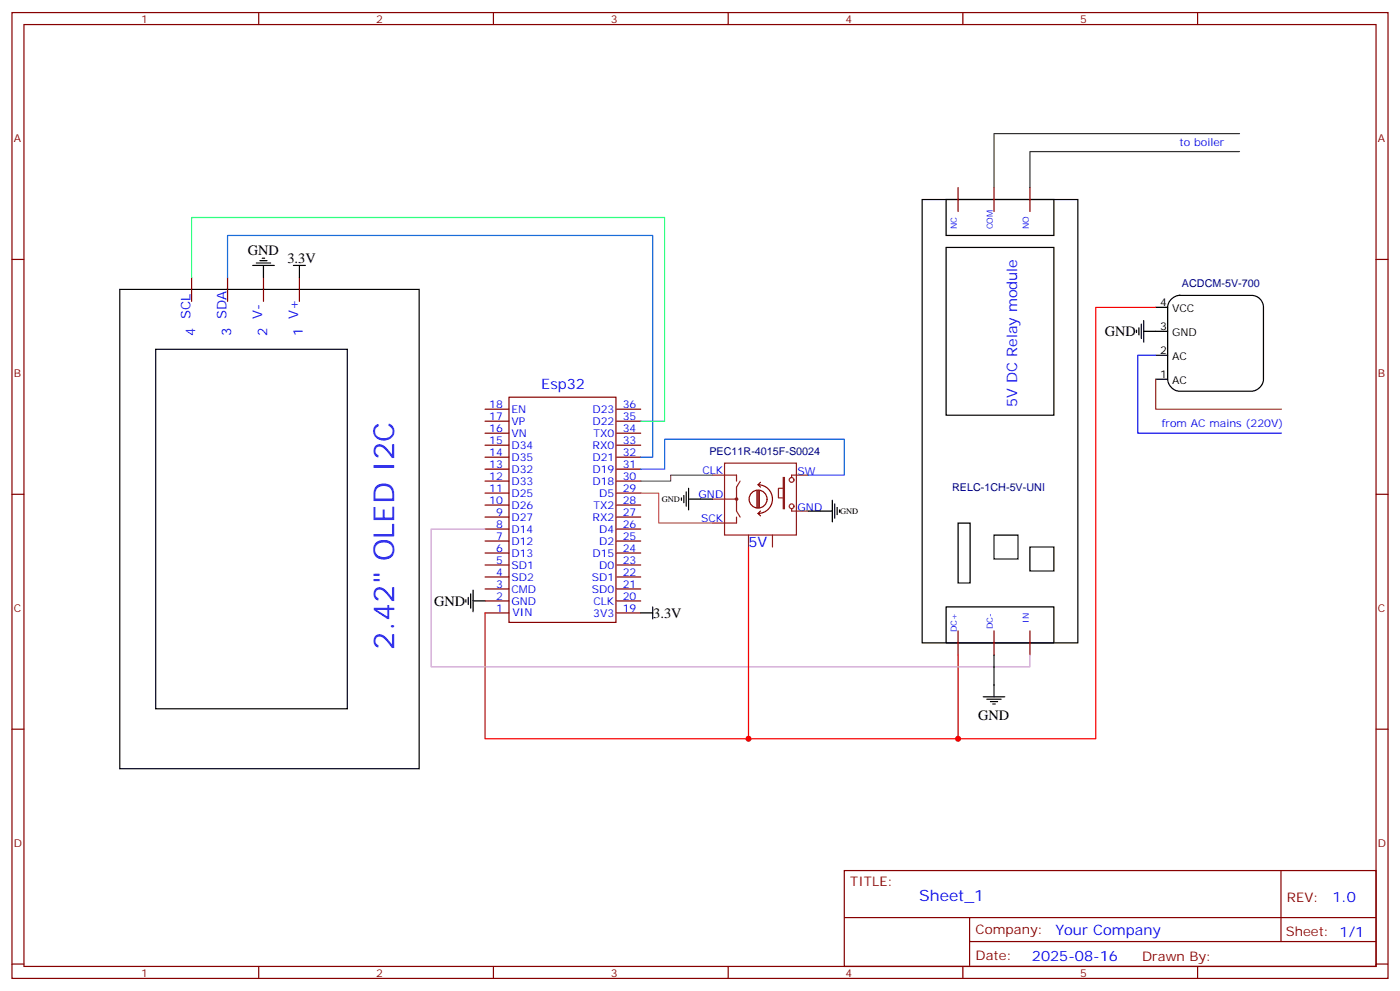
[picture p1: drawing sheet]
<svg xmlns="http://www.w3.org/2000/svg" width="412mm" height="292mm" viewBox="0 0 412 292" stroke-linecap="round" stroke-linejoin="round" font-family="sans-serif">
<g fill="none" stroke="#870000" stroke-width=".35">
<path d="M3.5 3.7h405.4v284.3h-405.4zM7.1 7.2h398.2v277.3h-398.2zM76.2 3.7v3.5M145.3 3.7v3.5M214.5 3.7v3.5M283.6 3.7v3.5M352.8 3.7v3.5M282.2 55.2v7.1M292.8 55.2v7.1M303.4 55.2v7.1M3.5 76.4h3.6M405.3 76.4h3.6"/>
<path d="M56.4 81.7v7M67 81.7v7M77.6 81.7v7M88.2 81.7v7M149.9 116.9h31.5v66.3h-31.5zM142.9 131.1h7M142.9 134.6h7M142.9 138.1h7M142.9 120.5h7M142.9 124h7M142.9 127.5h7M181.7 131.1h7"/>
<path d="M181.7 134.6h7M181.7 138.1h7M181.7 120.5h7M181.7 124h7M181.7 127.5h7M3.5 145.5h3.6M142.9 141.6h7M142.9 145.2h7M142.9 148.7h7M142.9 152.2h7M142.9 155.8h7M142.9 159.3h7"/>
<path d="M181.7 141.6h7M181.7 145.2h7M181.7 148.7h7M181.7 152.2h7M181.7 155.8h7M181.7 159.3h7M405.3 145.5h3.6M142.9 162.8h7M142.9 166.3h7M142.9 169.9h7M142.9 173.4h7M142.9 176.9h7"/>
<path d="M181.7 162.8h7M181.7 166.3h7M181.7 169.9h7M181.7 173.4h7M181.7 176.9h7M142.9 180.4h7M181.7 180.4h7M282.2 185.7v7.1M292.8 185.7v7.1M303.4 185.7v7.1M3.5 214.7h3.6M405.3 214.7h3.6"/>
<path d="M248.7 256.3h156.6v28.2h-156.6zM377.3 256.3v20.9M248.7 270.1h156.5M285.6 277.2h119.6M285.6 270.1v14.2M3.5 283.8h3.6M76.2 284.5v3.5M145.3 284.5v3.5M214.5 284.5v3.5M283.6 284.5v3.5M352.8 284.5v3.5M405.3 283.8h3.6"/>
</g>
<g fill="none" stroke="#8c2424" stroke-width=".35">
<path d="M209.9 139.9h7.1v1.7M213.4 136.3h21.2v21.2h-21.2zM238.1 139.9h-4.9v.7M209.9 146.9h7.1M217 152.2v1.8h-7.1M218 141.6l-1 1.8v7.1l1 1.7M220.5 157.5v3.5M227.5 157.5v3.5M230.7 140.6h.4v9.2h-.4zM230.7 143.8h-1.4v2.8h1.4M233.2 149.8v.7h4.9"/>
<circle cx="217" cy="146.9" r=".35"/>
<circle cx="233.2" cy="141.3" r=".71"/>
<circle cx="233.2" cy="149" r=".71"/>
</g>
<path d="M223 144.5v4.9M223.3 142.7a4.2 4.2 0 0 1 4.2 4.2 4.2 4.2 0 0 1-4.2 4.3M223.3 151.2l.7 .7M223.3 144.5v4.9M223.3 142.7l.7 .7M223.7 144.5v4.9M224 150.5l-.7 .7M224 142l-.7 .7M226 146.9a2.65 2.65 0 0 0-3.8-2.4 2.65 2.65 0 0 0-.6 4.4 2.65 2.65 0 0 0 4.3-1.3l.1-.6" fill="none" stroke="#850000" stroke-width=".35"/>
<g fill="none" stroke="#000" stroke-width=".35">
<path d="M271.6 58.7h45.9v130.6h-45.9zM278.7 58.7h31.7v10.6h-31.7zM74.4 78.1h6.4M75.5 77.4h4.2M76.6 76.7h2.1M77.3 76h.7M77.6 78.1v3.6M86.4 78.1h3.6M88.2 78.1v3.6M278.7 72.8h31.7v49.4h-31.7zM35.3 85.2h88.2v141.1h-88.2zM334.8 97.2v.7"/>
<path d="M335.5 96.5v2.1M336.2 95.4v4.3M336.9 97.5h7.1M336.9 94.4v6.3M340.4 90.5h3.6M345.1 88a3.6 3.6 0 0 1 2.4-1h21.2a3.5 3.5 0 0 1 3.5 3.5v21.2a3.8 3.8 0 0 1-3.5 3.5h-21.2a3.8 3.8 0 0 1-3.5-3.5v-21.2a3.5 3.5 0 0 1 1.1-2.5zM45.9 102.8h56.4v105.9h-56.4zM340.4 104.6h3.6M340.4 111.7h3.6M200.7 146.6v.7M201.4 145.9v2.1M202.1 144.8v4.2"/>
<path d="M202.8 146.9h7.1M202.8 143.8v6.3M238.1 150.5h7.1M245.2 147.3v6.3M245.9 148.3v4.3M246.6 149.4v2.1M247.3 150.1v.7M282.2 154h3.6v17.6h-3.6zM292.8 157.5h7.1v7.1h-7.1zM137.2 176.6v.7M137.9 175.9v2.1M138.6 174.8v4.2"/>
<path d="M139.3 176.9h3.6M139.3 173.7v6.4M192.3 178.7v3.5M278.7 178.7h31.7v10.6h-31.7zM303.4 161h7v7.1h-7zM188.7 180.4h3.6M292.8 192.8v12.3M289.6 205.1h6.4M290.7 205.8h4.2M291.7 206.6h2.2M292.5 207.3h.7"/>
</g>
<path d="M340.4 90.5h-17.6v127h-179.9v-37.1M220.5 161v56.5M282.2 192.8v24.7" fill="none" stroke="#f00" stroke-width=".35"/>
<path d="M209.9 139.9h-12.3v1.7h-8.9" fill="none" stroke="#636" stroke-width=".35"/>
<path d="M188.7 145.2h5.3v8.8h15.9" fill="none" stroke="#c90" stroke-width=".35"/>
<path d="M188.7 138.1h7.1v-8.8h52.9v10.6h-10.6" fill="none" stroke="#06f" stroke-width=".35"/>
<path d="M67 81.7v-12.4h125.3v65.3h-3.6" fill="none" stroke="#06c" stroke-width=".35"/>
<path d="M56.4 81.7v-17.7h139.4v60h-7.1" fill="none" stroke="#0f6" stroke-width=".35"/>
<path d="M142.9 155.8h-15.9v40.5h176.4v-3.5" fill="none" stroke="#c9c" stroke-width=".35"/>
<path d="M340.4 111.7v8.8h37.1" fill="none" stroke="#960" stroke-width=".35"/>
<path d="M340.4 104.6h-5.3v22.9h42.4" fill="none" stroke="#00f" stroke-width=".35"/>
<path d="M365.1 39.3h-72.3v15.9M365.1 44.6h-61.7v10.6" fill="none" stroke="#333" stroke-width=".35"/>
<g fill="#c00">
<circle cx="220.5" cy="217.5" r=".88"/>
<circle cx="282.2" cy="217.5" r=".88"/>
</g>
<text font-size="8.5" fill="#00f" x="116.1" y="191.3" transform="rotate(-90 116.1 191.3)">2.42&quot; OLED I2C</text>
<text font-size="4.6" fill="#00f" x="270.8" y="265.3">Sheet_1</text>
<g font-size="4.2">
<text x="73" y="75">GND</text>
<text x="84.7" y="77.4">3.3V</text>
<text x="325.4" y="99">GND</text>
<text x="127.9" y="178.3">GND</text>
<text x="192.4" y="181.9">3.3V</text>
<text x="288.2" y="211.8">GND</text>
</g>
<g font-size="4.2" fill="#00f">
<text x="159.5" y="114.5">Esp32</text>
<text x="299.6" y="119.8" transform="rotate(-90 299.6 119.8)">5V DC Relay module</text>
<text x="220.5" y="161">5V</text>
<text x="392.5" y="265.6">1.0</text>
<text x="310.9" y="275.1">Your Company</text>
<text x="304" y="282.9">2025-08-16</text>
</g>
<g font-size="3.9" fill="#00f">
<text x="56.1" y="94" transform="rotate(-90 56.1 94)">SCL</text>
<text x="66.7" y="94" transform="rotate(-90 66.7 94)">SDA</text>
<text x="77.3" y="94" transform="rotate(-90 77.3 94)">V-</text>
<text x="87.8" y="94" transform="rotate(-90 87.8 94)">V+</text>
<text x="57.5" y="99" transform="rotate(-90 57.5 99)">4</text>
<text x="68.1" y="99" transform="rotate(-90 68.1 99)">3</text>
<text x="78.7" y="99" transform="rotate(-90 78.7 99)">2</text>
<text x="89.3" y="99" transform="rotate(-90 89.3 99)">1</text>
</g>
<g font-size="3.9" fill="#800">
<text x="250.5" y="260.9">TITLE:</text>
<text x="379.1" y="265.6">REV:</text>
<text x="287.4" y="275.1">Company:</text>
<text x="378.7" y="275.7">Sheet: 1/1</text>
<text x="287.4" y="282.8">Date:</text>
<text x="336.4" y="282.8">Drawn By:</text>
</g>
<g font-size="3.2" fill="#800">
<text x="41.6" y="6.7">1</text>
<text x="110.8" y="6.7">2</text>
<text x="179.9" y="6.7">3</text>
<text x="249.1" y="6.7">4</text>
<text x="318.2" y="6.7">5</text>
<text x="4.1" y="41.8">A</text>
<text x="405.9" y="41.8">A</text>
<text x="4.1" y="110.9">B</text>
<text x="405.9" y="110.9">B</text>
<text x="4.1" y="180.1">C</text>
<text x="405.9" y="180.1">C</text>
<text x="4.1" y="249.2">D</text>
<text x="405.9" y="249.2">D</text>
<text x="41.6" y="287.5">1</text>
<text x="110.8" y="287.5">2</text>
<text x="179.9" y="287.5">3</text>
<text x="249.1" y="287.5">4</text>
<text x="318.2" y="287.5">5</text>
</g>
<g font-size="3.2" fill="#00f">
<text x="347.5" y="42.9">to boiler</text>
<text x="144.1" y="120.1">18</text>
<text x="144.1" y="123.6">17</text>
<text x="150.6" y="121.5">EN</text>
<text x="150.6" y="125.1">VP</text>
<text x="174.5" y="125.1">D22</text>
<text x="174.5" y="121.5">D23</text>
<text x="183.4" y="123.6">35</text>
<text x="183.4" y="120.1">36</text>
<text x="342.2" y="125.8">from AC mains (220V)</text>
<text x="144.1" y="130.7">15</text>
<text x="144.1" y="127.2">16</text>
<text x="150.6" y="128.6">VN</text>
<text x="174.8" y="128.6">TX0</text>
<text x="183.4" y="130.7">33</text>
<text x="183.4" y="127.2">34</text>
<text x="144.1" y="134.2">14</text>
<text x="144.1" y="137.8">13</text>
<text x="150.6" y="132.1">D34</text>
<text x="150.6" y="135.6">D35</text>
<text x="174.5" y="135.6">D21</text>
<text x="174.6" y="132.1">RX0</text>
<text x="183.4" y="137.8">31</text>
<text x="183.4" y="134.2">32</text>
<text x="144.1" y="141.3">12</text>
<text x="150.6" y="139.2">D32</text>
<text x="150.6" y="142.7">D33</text>
<text x="174.5" y="142.7">D18</text>
<text x="174.5" y="139.2">D19</text>
<text x="183.4" y="141.3">30</text>
<text x="206.9" y="139.5">CLK</text>
<text x="234.9" y="139.9">SW</text>
<text x="144.1" y="144.8">11</text>
<text x="144.1" y="148.3">10</text>
<text x="150.6" y="146.2">D25</text>
<text x="150.6" y="149.8">D26</text>
<text x="174.8" y="149.8">TX2</text>
<text x="176.5" y="146.2">D5</text>
<text x="183.4" y="144.8">29</text>
<text x="183.4" y="148.3">28</text>
<text x="205.8" y="146.6">GND</text>
<text x="146.2" y="151.9">9</text>
<text x="146.2" y="155.4">8</text>
<text x="150.6" y="153.3">D27</text>
<text x="174.6" y="153.3">RX2</text>
<text x="183.4" y="151.9">27</text>
<text x="183.4" y="155.4">26</text>
<text x="206.5" y="153.6">SCK</text>
<text x="234.9" y="150.5">GND</text>
<text x="146.2" y="158.9">7</text>
<text x="150.6" y="156.8">D14</text>
<text x="150.6" y="160.3">D12</text>
<text x="176.5" y="156.8">D4</text>
<text x="176.5" y="160.3">D2</text>
<text x="183.4" y="158.9">25</text>
<text x="146.2" y="162.5">6</text>
<text x="146.2" y="166">5</text>
<text x="150.6" y="163.9">D13</text>
<text x="150.6" y="167.4">SD1</text>
<text x="174.5" y="163.9">D15</text>
<text x="176.5" y="167.4">D0</text>
<text x="183.4" y="162.5">24</text>
<text x="183.4" y="166">23</text>
<text x="146.2" y="169.5">4</text>
<text x="146.2" y="173">3</text>
<text x="150.6" y="170.9">SD2</text>
<text x="174.3" y="170.9">SD1</text>
<text x="183.4" y="169.5">22</text>
<text x="183.4" y="173">21</text>
<text x="146.2" y="176.6">2</text>
<text x="150.6" y="174.4">CMD</text>
<text x="150.6" y="178">GND</text>
<text x="174.3" y="174.4">SD0</text>
<text x="174.8" y="178">CLK</text>
<text x="183.4" y="176.6">20</text>
<text x="146.2" y="180.1">1</text>
<text x="151" y="181.4">VIN</text>
<text x="174.8" y="181.5">3V3</text>
<text x="183.4" y="180.1">19</text>
</g>
<g font-size="3.2" fill="#000080">
<text x="348.2" y="84.6">ACDCM-5V-700</text>
<text x="209" y="134">PEC11R-4015F-S0024</text>
<text x="280.5" y="144.5">RELC-1CH-5V-UNI</text>
</g>
<g font-size="3.2">
<text x="341.8" y="90.1">4</text>
<text x="345.3" y="91.9">VCC</text>
<text x="341.8" y="97.2">3</text>
<text x="345.3" y="99">GND</text>
<text x="341.8" y="104.2">2</text>
<text x="345.3" y="106">AC</text>
<text x="341.8" y="111.3">1</text>
<text x="345.3" y="113.1">AC</text>
</g>
<g font-size="2.5" fill="#00f">
<text x="281.9" y="67.6" transform="rotate(-90 281.9 67.6)">NC</text>
<text x="292.5" y="67.6" transform="rotate(-90 292.5 67.6)">COM</text>
<text x="303" y="67.6" transform="rotate(-90 303 67.6)">NO</text>
<text x="292.5" y="185.2" transform="rotate(-90 292.5 185.2)">DC-</text>
<text x="303" y="183.3" transform="rotate(-90 303 183.3)">IN</text>
<text x="281.9" y="186.1" transform="rotate(-90 281.9 186.1)">DC+</text>
</g>
<g font-size="2.5">
<text x="194.9" y="147.8">GND</text>
<text x="247.5" y="151.4">GND</text>
</g>
</svg>
